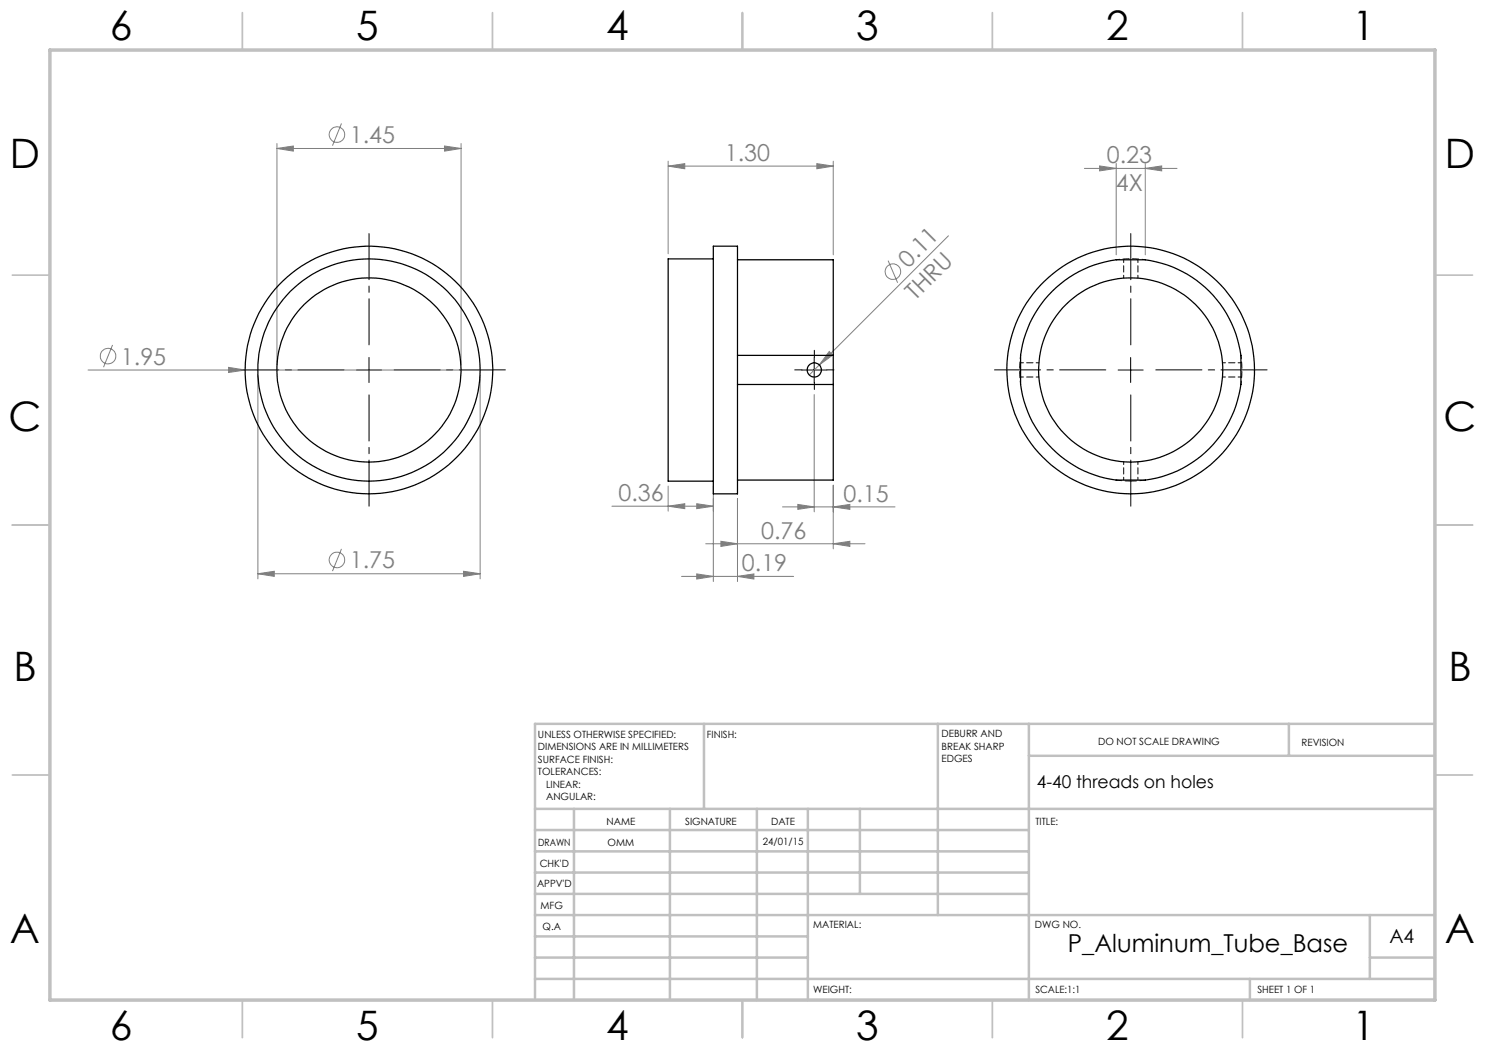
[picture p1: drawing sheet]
<svg xmlns="http://www.w3.org/2000/svg" width="297mm" height="210mm" viewBox="0 0 297 210" stroke-linecap="round" stroke-linejoin="round" font-family="sans-serif">
<g fill="none" stroke="#808080" stroke-width=".2">
<path d="M55.4 29.7l3.3-.5v1zM55.4 28.7v44.3M55.4 29.7h36.8M68.3 24.7l-1.8 4.4M88.9 29.2l3.3 .5-3.3 .5zM92.2 28.7v44.3M133.6 33.2l3.3-.5v1.1zM133.6 32.2v18.6M133.6 33.2h33.1M163.4 32.7l3.3 .5-3.3 .6zM166.7 32.2v18.8M216.9 33.7h18.5"/>
<path d="M219.9 33.2l3.3 .5-3.3 .5zM223.2 32.7v18.3M229.1 33.7l3.2-.5v1zM229.1 32.7v18.3M177.6 52.1l1.9 4.4M189.7 47.2l-27.8 27.8M17.6 74h81M22.5 69l-1.8 4.4M45.7 73.5l3.3 .5-3.3 .5zM51.6 75v40.8M96 75v40.8M162.8 78.9v23.5"/>
<path d="M165.8 70.3l.7 .7-2.6 2zM133.6 97.2v5M142.7 97.2v19.1M147.5 99.8v16.5M166.7 97v12.8M51.6 114.8l3.3-.5v1zM51.6 114.8h44.4M68.3 109.8l-1.8 4.4M92.7 114.3l3.3 .5-3.3 .5zM122.4 101.2h20.3M133.6 101.2l3.3-.5v1zM136.3 115.3h22.4"/>
<path d="M139.3 114.8l3.4 .5-3.4 .5zM139.3 100.7l3.4 .5-3.4 .5zM141.1 108.8h31.9M144.2 108.3l3.3 .5-3.3 .5zM147.5 115.3l3.3-.5v1zM156.5 101.4h22.5M159.6 100.9l3.2 .5-3.2 .5zM166.7 101.4l3.3-.5v1zM166.7 108.8l3.3-.5v1z"/>
<circle cx="67.4" cy="26.9" r="1.56"/>
<circle cx="178.6" cy="54.3" r="1.56"/>
<circle cx="21.6" cy="71.2" r="1.56"/>
<circle cx="67.4" cy="112" r="1.55"/>
</g>
<path d="M68.8 74h-22.3M73.8 69v-22.3M73.8 79v22.2M78.8 74h22.3M221.2 74h-22.3M226.2 69v-22.3M226.2 79v22.2M231.2 74h22.2" fill="none" stroke="#000" stroke-width=".2" stroke-dasharray="15.2 1.3 1.3 1.3" stroke-dashoffset="6"/>
<path d="M160.4 74h-1.5M162.9 71.5v-1.4M162.9 76.5v1.4M165.4 74h1.4" fill="none" stroke="#000" stroke-width=".2" stroke-dasharray="15.2 1.3 1.3 1.3"/>
<path d="M71.3 74h5M73.8 71.5v5M160.3 74h5M162.8 71.5v5M223.6 74h5M226.1 71.5v5" fill="none" stroke="#000" stroke-width=".2"/>
<g fill="none" stroke="#c0c0c0" stroke-width=".35">
<path d="M48.5 2.5v7.5M98.5 2.5v7.5M148.5 2.5v7.5M198.5 2.5v7.5M248.5 2.5v7.5M2.5 55h7.5M287 55h7.5M2.5 105h7.5M287 105h7.5M2.5 155h7.5M287 155h7.5M48.5 200v7.5"/>
<path d="M98.5 200v7.5M148.5 200v7.5M198.5 200v7.5M248.5 200v7.5"/>
</g>
<g fill="none" stroke="#c0c0c0" stroke-width=".5">
<path d="M140.8 144.8v17M187.6 144.8v38.2M205.8 144.8v55.2M205.8 151.2h81.2M257.8 144.8v6.4M287 144.8h-180v55.2M107 161.8h180M107 178.8h98.8M107 174.5h98.8M107 170.3h98.8M107 166h98.8M114.8 161.8v38.2"/>
<path d="M134 161.8v38.2M151.4 161.8v38.2M161.6 161.8v38.2M172 161.8v17M107 195.8h180M107 191.5h54.6M107 187.3h54.6M107 183h180M250 195.8v4.2M274 191.5h13M274 183v12.8"/>
</g>
<path d="M10 10h277v190h-277z" fill="none" stroke="#c0c0c0" stroke-width=".7"/>
<g fill="#808080">
<path d="M45.7 73.5l3.3 .5-3.3 .5z"/>
<path d="M165.8 70.3l.7 .7-2.6 2z"/>
<path d="M166.7 101.4l3.3-.5v1zM159.6 100.9l3.2 .5-3.2 .5zM166.7 108.8l3.3-.5v1zM144.2 108.3l3.3 .5-3.3 .5zM147.5 115.3l3.3-.5v1zM139.3 114.8l3.4 .5-3.4 .5zM139.3 100.7l3.4 .5-3.4 .5zM133.6 101.2l3.3-.5v1zM229.1 33.7l3.2-.5v1zM219.9 33.2l3.3 .5-3.3 .5z"/>
<path d="M51.6 114.8l3.3-.5v1zM92.7 114.3l3.3 .5-3.3 .5zM55.4 29.7l3.3-.5v1zM88.9 29.2l3.3 .5-3.3 .5zM133.6 33.2l3.3-.5v1.1zM163.4 32.7l3.3 .5-3.3 .6z"/>
</g>
<g fill="none" stroke="#000" stroke-width=".25">
<path d="M142.7 49.2h4.8v49.6h-4.8zM142.7 51.8h-9.1v44.4h9.1M147.5 52h19.2v19.1M147.5 71.1h19.2M147.5 76.9h19.2M166.7 76.9v19.1h-19.2M166.7 71.1v5.8"/>
<circle cx="73.8" cy="74" r="22.2"/>
<circle cx="73.8" cy="74" r="18.4"/>
<circle cx="73.8" cy="74" r="24.8"/>
<circle cx="162.9" cy="74" r="1.43"/>
<circle cx="226.1" cy="74" r="24.8"/>
<circle cx="226.1" cy="74" r="18.4"/>
<circle cx="226.1" cy="74" r="22.2"/>
</g>
<path d="M226.2 96.2l-2.9-.2M229.1 96l-2.9 .2" fill="none" stroke="#000" stroke-width=".2" stroke-dasharray="1.3 .6" stroke-dashoffset=".1"/>
<path d="M223.3 51.9l2.9-.1 2.9 .1M204.1 76.9l-.2-2.9 .2-2.9M248.2 71.1l.2 2.9-.2 2.9" fill="none" stroke="#000" stroke-width=".2" stroke-dasharray="1.3 .6" stroke-dashoffset=".6"/>
<path d="M224.7 51.9v3.7M227.6 55.6v-3.7M204.1 75.4h3.7M207.8 72.6h-3.7M244.5 75.4h3.7M248.2 72.6h-3.7M224.7 92.3v3.7M227.6 96v-3.7" fill="none" stroke="#000" stroke-width=".2" stroke-dasharray="1.3 .6" stroke-dashoffset=".7"/>
<g font-size="8.1">
<text x="22" y="8">6</text>
<text x="71.2" y="8">5</text>
<text x="121.2" y="8">4</text>
<text x="171.3" y="8">3</text>
<text x="221.3" y="8">2</text>
<text x="270.5" y="8">1</text>
<text x="2" y="33.6">D</text>
<text x="289" y="33.6">D</text>
<text x="1.7" y="86.1">C</text>
<text x="288.7" y="86.1">C</text>
<text x="2.7" y="136.1">B</text>
<text x="289.7" y="136.1">B</text>
<text x="2" y="188.6">A</text>
<text x="289" y="188.6">A</text>
<text x="22" y="208">6</text>
<text x="71.2" y="208">5</text>
<text x="121.2" y="208">4</text>
<text x="171.3" y="208">3</text>
<text x="221.3" y="208">2</text>
<text x="270.5" y="208">1</text>
</g>
<text font-size="4.9" x="213.6" y="190.3">P_Aluminum_Tube_Base</text>
<g font-size="4.7" fill="#808080">
<text x="70" y="28.6">1.45</text>
<text x="145" y="32.2">1.30</text>
<text x="221.4" y="32.6">0.23</text>
<text x="223.2" y="38.2">4X</text>
<text x="181.6" y="53.7" transform="rotate(-45 181.6 53.7)">0.11</text>
<text x="183" y="60.3" transform="rotate(-45 183 60.3)">THRU</text>
<text x="24.2" y="72.9">1.95</text>
<text x="123.7" y="100.2">0.36</text>
<text x="168.7" y="100.4">0.15</text>
<text x="152.2" y="107.7">0.76</text>
<text x="70" y="113.7">1.75</text>
<text x="148.4" y="114.3">0.19</text>
</g>
<text font-size="3.9" x="277.9" y="188.5">A4</text>
<text font-size="3.5" x="207.4" y="157.6">4-40 threads on holes</text>
<g font-size="2">
<text x="107.6" y="147.6">UNLESS OTHERWISE SPECIFIED:</text>
<text x="141.4" y="147.6">FINISH:</text>
<text x="188.3" y="147.5">DEBURR AND</text>
<text x="188.3" y="150">BREAK SHARP</text>
<text x="219.6" y="149">DO NOT SCALE DRAWING</text>
<text x="260.3" y="149.2">REVISION</text>
<text x="107.6" y="150.1">DIMENSIONS ARE IN MILLIMETERS</text>
<text x="107.6" y="152.6">SURFACE FINISH:</text>
<text x="107.6" y="155.1">TOLERANCES:</text>
<text x="188.3" y="152.5">EDGES</text>
<text x="109.2" y="157.6">LINEAR:</text>
<text x="109.2" y="160.1">ANGULAR:</text>
<text x="121.3" y="165">NAME</text>
<text x="137" y="164.9">SIGNATURE</text>
<text x="154.2" y="164.9">DATE</text>
<text x="207.1" y="164.9">TITLE:</text>
<text x="107.6" y="169.1">DRAWN</text>
<text x="107.9" y="173.3">CHK'D</text>
<text x="121.5" y="169.1">OMM</text>
<text x="152.6" y="168.9">24/01/15</text>
<text x="107.4" y="177.4">APPV'D</text>
<text x="108.1" y="181.8">MFG</text>
<text x="108.5" y="186">Q.A</text>
<text x="162.6" y="185.5">MATERIAL:</text>
<text x="207" y="185.5">DWG NO.</text>
<text x="162.6" y="198.5">WEIGHT:</text>
<text x="207.1" y="198.6">SCALE:1:1</text>
<text x="251.5" y="198.6">SHEET 1 OF 1</text>
</g>
</svg>
